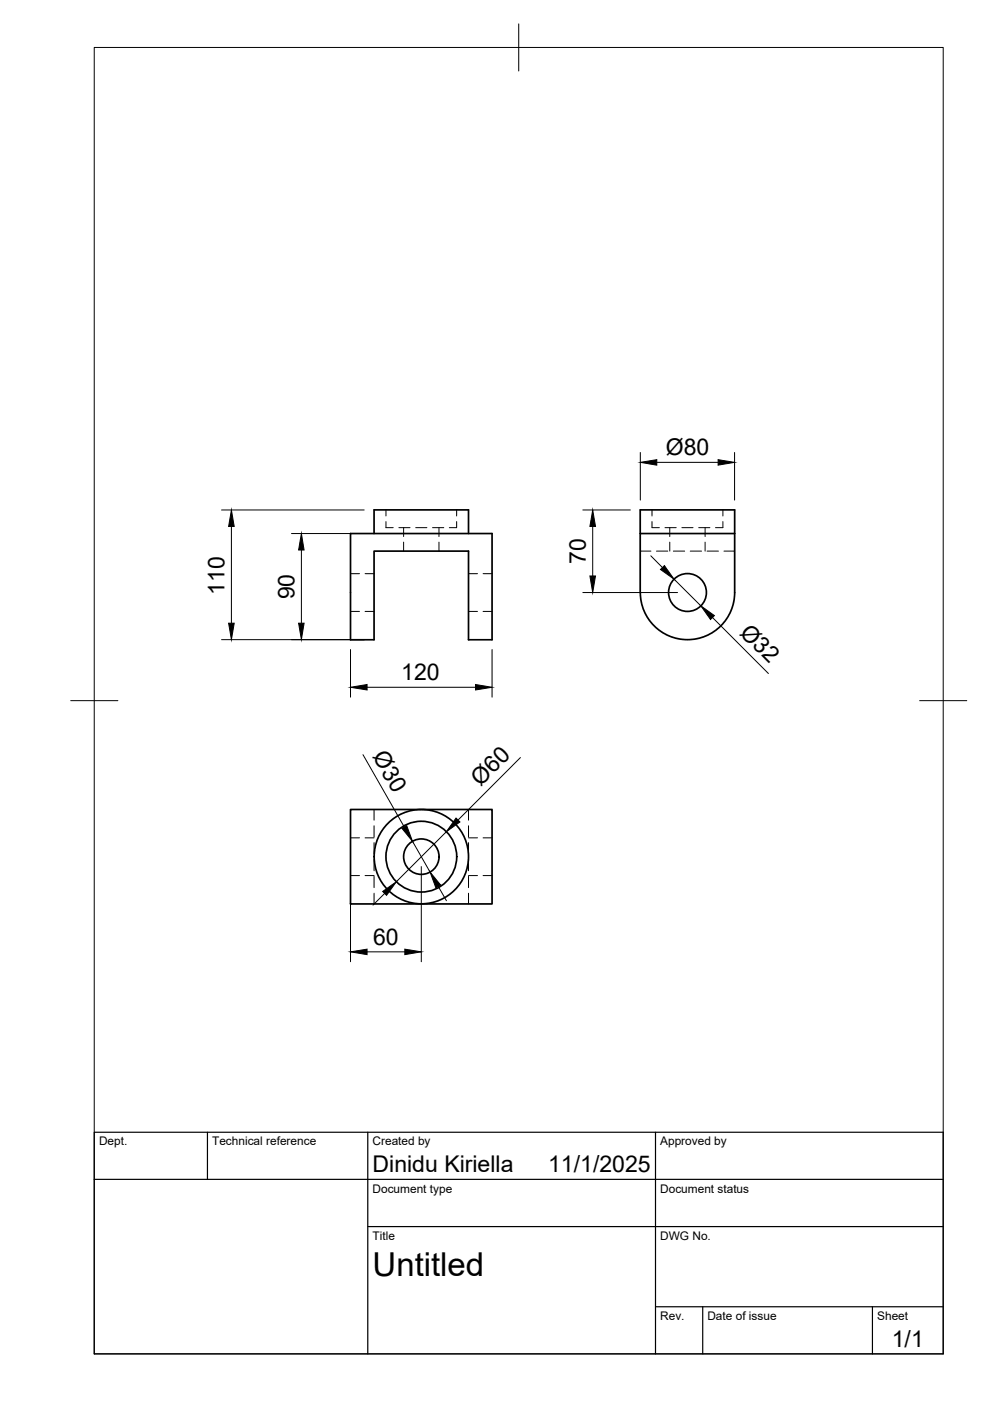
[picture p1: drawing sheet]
<svg xmlns="http://www.w3.org/2000/svg" width="210mm" height="297mm" viewBox="0 0 210 297" stroke-linecap="round" stroke-linejoin="round" font-family="sans-serif">
<!-- layer: Hidden -->
<g fill="none" stroke="#000" stroke-width=".21">
<path d="M81.8 110.6v1.3h1.6M81.8 108.1v1.3M84.6 111.9h2.3M85.6 111.9v1.9M85.6 114.9v1.9M88.1 111.9h2.4M91.7 111.9h2.4M93.1 111.9v1.9M93.1 114.9v1.9M96.8 110.6v1.3h-1.5M96.8 108.1v1.3M135.7 116.8h2.3"/>
<path d="M138.2 110.6v1.3h1.6M138.2 108.1v1.3M139.2 116.8h2.4M141 111.9h2.4M142 111.9v1.9M142 114.9v1.9M142.8 116.8h2.4M144.6 111.9h2.3M146.3 116.8h2.4M148.1 111.9h2.4M149.5 111.9v1.9M149.5 114.9v1.9"/>
<path d="M149.9 116.8h2.4M153.3 110.6v1.3h-1.6M153.3 108.1v1.3M153.5 116.8h2.3M74.3 129.6h1.9M74.3 121.6h1.9M77.4 129.6h1.9M77.4 121.6h1.9M99.3 129.6h1.9M99.3 121.6h1.9M102.4 129.6h1.9M102.4 121.6h1.9"/>
<path d="M74.3 177.6h1.9M77.4 177.6h1.9M79.3 171.6v2.3M79.3 175.1v2.4M79.3 178.7v2.3M99.3 171.6v2.3M99.3 175.1v2.4M99.3 178.7v2.3M99.3 177.6h1.9M102.4 177.6h1.9M74.3 185.6h1.9M77.4 185.6h1.9"/>
<path d="M79.3 182.2v2.4M79.3 185.8v2.4M79.3 189.4v2.3M99.3 182.2v2.4M99.3 185.8v2.4M99.3 189.4v2.3M99.3 185.6h1.9M102.4 185.6h1.9"/>
</g>
<!-- layer: Visible -->
<g fill="none" stroke="#000" stroke-width=".36">
<path d="M74.3 113.1h30v22.5h-5v-18.8h-20v18.8h-5zM79.3 113.1v-5h20v5M135.7 108.1h20.1v17.5a10 10 0 0 1-10 10 10 10 0 0 1-10-10zM135.7 113.1h20.1M74.3 171.6h30v20.1h-30z"/>
<circle cx="145.8" cy="125.6" r="4"/>
<circle cx="89.3" cy="181.6" r="7.5"/>
<circle cx="89.3" cy="181.6" r="3.8"/>
<circle cx="89.3" cy="181.6" r="10"/>
</g>
<!-- layer: BORDER -->
<path d="M20 10.1h180v276.9h-180zM110 5.1v10M15 148.6h10M195 148.6h10" fill="none" stroke="#000" stroke-width=".21"/>
<!-- layer: TITLEBLOCK -->
<path d="M20 240.1h180v46.9h-180zM20 250h180M44 240.1v9.9M78 240.1v46.9M139 240.1v46.9M78 260.1h122M139 277.1h61M149 277.1v9.9M185 277.1v9.9" fill="none" stroke="#000" stroke-width=".25"/>
<!-- layer: FD_Dimensions -->
<g fill="none" stroke="#000" stroke-width=".21">
<path d="M135.8 95.9v10.1M139.3 98h13M155.7 95.9v10.1M47 108.1h30.2M49.1 111.6v20.5M61.8 113.1h15.4M63.9 116.6v15.5M123.6 108.1h10M125.7 111.6v10.5M138 117.8l2.4 2.5M47 135.6h30.2M74.3 137.7v10.1"/>
<path d="M104.3 137.7v10.1M123.6 125.6h20.1M142.9 122.8l5.7 5.6M151.1 130.9l11.8 11.9M77.8 145.7h23M74.3 173.7v30.2M77 160l8.7 15.4M87.5 178.4l3.7 6.5M94.6 176.3l-10.6 10.7M110.3 160.6l-13.2 13.3M81.6 189.4l-2.5 2.5M89.3 183.7v20.2"/>
<path d="M92.9 187.9l1.8 3.1M77.8 201.8h8"/>
</g>
<g fill="#000" stroke="#000" stroke-width=".21">
<path d="M135.8 98l3.5-.5v1.1zM152.3 97.5l3.4 .5-3.4 .6zM49.1 108.1l.6 3.5h-1.2zM63.9 113.1l.6 3.5h-1.2zM125.7 108.1l.6 3.5h-1.2zM140 120.7l.9-.8 2 2.9zM48.5 132.1h1.2l-.6 3.5zM63.3 132.1h1.2l-.6 3.5zM125.1 122.1h1.2l-.6 3.5zM148.6 128.4l2.9 2.1-.9 .8zM74.3 145.7l3.5-.6v1.2zM100.8 145.1l3.5 .6-3.5 .6z"/>
<path d="M85.2 175.6l1-.5 1.3 3.3zM96.7 173.4l.8 .9-2.9 2zM81.1 189l2.9-2-2 2.8zM91.2 184.9l2.2 2.7-1 .6zM74.3 201.8l3.5-.6v1.2zM85.8 201.2l3.5 .6-3.5 .6z"/>
</g>
<text font-size="7" x="79" y="270.6">Untitled</text>
<g font-size="4.9">
<text x="141.2" y="96.5">Ø80</text>
<text x="124.2" y="119.6" transform="rotate(-90 124.2 119.6)">70</text>
<text x="47.6" y="126.1" transform="rotate(-90 47.6 126.1)">110</text>
<text x="62.4" y="127.1" transform="rotate(-90 62.4 127.1)">90</text>
<text x="156.7" y="134.4" transform="rotate(45 156.7 134.4)">Ø32</text>
<text x="85.1" y="144.3">120</text>
<text x="78.9" y="160.3" transform="rotate(60 78.9 160.3)">Ø30</text>
<text x="101.9" y="166.9" transform="rotate(-45 101.9 166.9)">Ø60</text>
<text x="79.1" y="200.3">60</text>
<text x="79" y="248.5">Dinidu Kiriella</text>
<text x="116.2" y="248.5">11/1/2025</text>
<text x="189.1" y="285.7">1/1</text>
</g>
<g font-size="2.5">
<text x="21" y="242.9">Dept.</text>
<text x="45" y="242.9">Technical reference</text>
<text x="79" y="242.9">Created by</text>
<text x="140" y="242.9">Approved by</text>
<text x="79" y="252.8">Document type</text>
<text x="140" y="252.8">Document status</text>
<text x="79" y="262.9">Title</text>
<text x="140" y="262.9">DWG No.</text>
<text x="140" y="279.9">Rev.</text>
<text x="150" y="279.9">Date of issue</text>
<text x="186" y="279.9">Sheet</text>
</g>
</svg>
